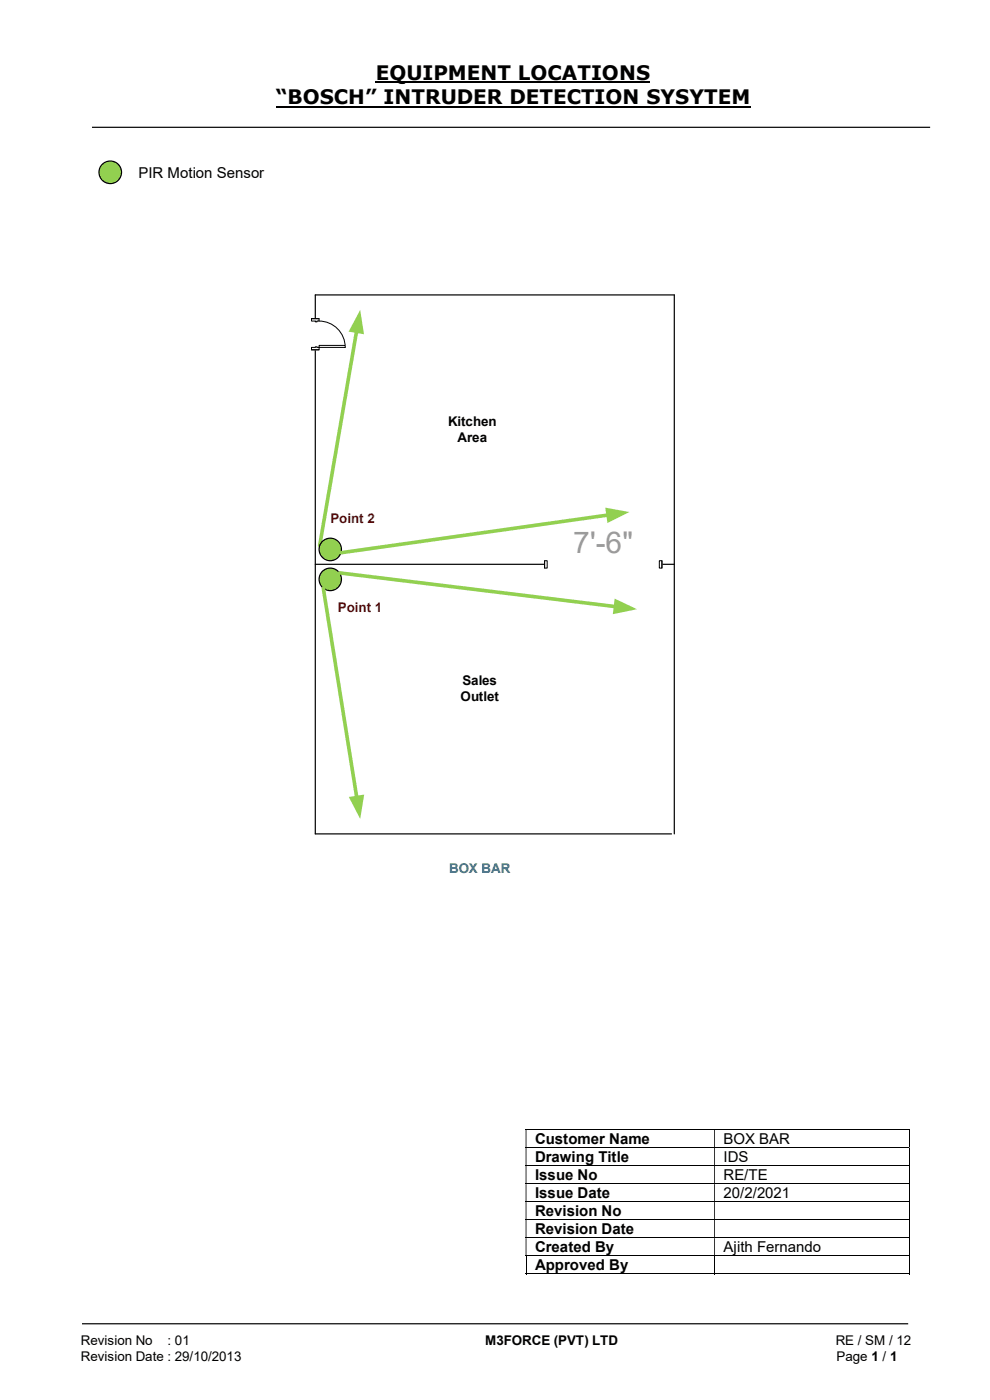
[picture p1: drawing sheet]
<svg xmlns="http://www.w3.org/2000/svg" width="210mm" height="297mm" viewBox="0 0 210 297" stroke-linecap="round" stroke-linejoin="round" font-family="sans-serif">
<path d="M79.7 17.5h58.2M58.5 22.6h100.7" fill="none" stroke="#000" stroke-width=".42"/>
<path d="M19.5 27h177.8M66.9 119.7h76.1M17.4 280.8h175.3" fill="none" stroke="#000" stroke-width=".25"/>
<g fill="none" stroke="#000" stroke-width=".21">
<path d="M111.5 239.6h81.3M192.9 239.7v3.7M111.5 243.5h81.3M111.5 247.3h81.3M111.5 251.1h81.3M111.5 254.9h81.3M111.5 258.7h81.3M192.9 243.5v3.7M192.9 247.4v3.6M192.9 251.2v3.6M192.9 255v3.7M192.9 258.8v3.7"/>
<path d="M111.5 262.6h81.3M111.5 266.4h81.3M111.5 270.3h40M111.6 266.5v3.8M151.6 266.5v3.8M151.7 270.3h41.1M192.9 262.7v3.6M192.9 266.5v3.8"/>
</g>
<g fill="#000">
<path d="M192.8 239.5h.2v.2h-.2zM111.5 239.7h.2v3.7h-.2zM151.5 239.7h.2v3.7h-.2z" fill-rule="evenodd"/>
<path d="M192.8 243.4h.2v.1h-.2zM111.5 243.5h.2v3.7h-.2zM151.5 243.5h.2v3.7h-.2z" fill-rule="evenodd"/>
<path d="M192.8 247.2h.2v.2h-.2zM111.5 247.4h.2v3.6h-.2zM151.5 247.4h.2v3.6h-.2z" fill-rule="evenodd"/>
<path d="M192.8 251h.2v.2h-.2zM111.5 251.2h.2v3.6h-.2zM151.5 251.2h.2v3.6h-.2z" fill-rule="evenodd"/>
<path d="M192.8 254.8h.2v.2h-.2zM111.5 255h.2v3.7h-.2zM151.5 255h.2v3.7h-.2z" fill-rule="evenodd"/>
<path d="M192.8 258.7h.2v.1h-.2zM111.5 258.8h.2v3.7h-.2zM151.5 258.8h.2v3.7h-.2z" fill-rule="evenodd"/>
<path d="M192.8 262.5h.2v.2h-.2zM111.5 262.7h.2v3.6h-.2zM151.5 262.7h.2v3.6h-.2z" fill-rule="evenodd"/>
</g>
<path d="M192.8 266.3h.2v.2h-.2zM192.8 270.2h.2v.1h-.2z" fill="#000"/>
<path d="M75.6 70.2l-7.8 45.5" fill="none" stroke="#92d050" stroke-width=".76"/>
<path d="M76.4 65.7l.8 5.2-3.2-.5z" fill="#92d050"/>
<path d="M142.5 176.9h-75.6v-114.3h76.1v114.3" fill="none" stroke="#000" stroke-width=".25"/>
<path d="M66 67.6h1.7v6.6h-1.7z" fill="#fff"/>
<path d="M66 67.6h1.7v6.6h-1.7z" fill="none" stroke="#fff" stroke-width=".21"/>
<path d="M66.1 73.7v.5h1.6v-.5zM66.1 67.6h1.6v.5h-1.6z" fill-rule="evenodd" fill="#fff"/>
<path d="M66.9 73.7h-.8v.5h1.6v-.5h-.4M66.9 68.1h-.8v-.5h1.6v.5h-.4" fill="none" stroke="#000" stroke-width=".21"/>
<path d="M66.9 73.6v.1h.4v-.1zM66.9 68.1h.4v.2h-.4z" fill-rule="evenodd" fill="#fff"/>
<path d="M66.1 74.2h1.6M66.1 67.6h1.6M66.9 73.7v-.1h.4v.1M66.9 68.1v.2h.4v-.2M67.7 68.1a5.6 5.6 0 0 1 5.5 5.6" fill="none" stroke="#000" stroke-width=".21"/>
<path d="M67.7 73.3h5.5v.4h-5.5z" fill="#fff"/>
<path d="M67.7 73.3h5.5v.4h-5.5z" fill="none" stroke="#000" stroke-width=".21"/>
<circle cx="70.1" cy="116.6" r="2.38" fill="#92d050"/>
<circle cx="70.1" cy="116.6" r="2.38" fill="none" stroke="#000" stroke-width=".25"/>
<circle cx="70.1" cy="122.9" r="2.38" fill="#92d050"/>
<circle cx="70.1" cy="122.9" r="2.38" fill="none" stroke="#000" stroke-width=".25"/>
<path d="M129 109.3l-56.7 8" fill="none" stroke="#92d050" stroke-width=".76"/>
<path d="M128.4 107.7l5.1 .9-4.6 2.4z" fill="#92d050"/>
<path d="M72 121.5l58.6 7.2" fill="none" stroke="#92d050" stroke-width=".76"/>
<path d="M130.4 127l4.7 2.2-5.1 1.1z" fill="#92d050"/>
<path d="M68.6 124.8l7.1 44.4" fill="none" stroke="#92d050" stroke-width=".76"/>
<path d="M74 169.1l3.3-.5-.9 5.1z" fill="#92d050"/>
<path d="M115.5 118.9h24.9v1.7h-24.9z" fill="#fff"/>
<path d="M115.5 118.9h24.9v1.7h-24.9z" fill="none" stroke="#fff" stroke-width=".21"/>
<path d="M139.9 119v1.5h.5v-1.5zM115.5 119h.6v1.5h-.6z" fill-rule="evenodd" fill="#fff"/>
<path d="M115.5 119h.6v1.5h-.6zM115.5 119v1.5M139.9 119h.5v1.5h-.5zM140.4 119v1.5" fill="none" stroke="#000" stroke-width=".21"/>
<circle cx="23.4" cy="36.6" r="2.39" fill="#92d050"/>
<circle cx="23.4" cy="36.6" r="2.39" fill="none" stroke="#000" stroke-width=".25"/>
<text font-size="6.3" fill="#9a9a9a" x="121.6" y="117.3">7'-6&quot;</text>
<g font-size="4.2">
<text x="79.7" y="17">EQUIPMENT LOCATIONS</text>
<text x="58.5" y="22.1">“BOSCH” INTRUDER DETECTION SYSYTEM</text>
</g>
<g font-size="3.2">
<text x="29.4" y="37.7">PIR Motion Sensor</text>
<text x="113.5" y="242.7">Customer Name</text>
<text x="153.5" y="242.7">BOX BAR</text>
<text x="113.5" y="246.5">Drawing Title</text>
<text x="113.5" y="250.3">Issue No</text>
<text x="153.5" y="246.5">IDS</text>
<text x="153.5" y="250.3">RE/TE</text>
<text x="113.5" y="254.2">Issue Date</text>
<text x="113.5" y="258">Revision No</text>
<text x="153.5" y="254.2">20/2/2021</text>
<text x="113.5" y="261.8">Revision Date</text>
<text x="113.5" y="265.6">Created By</text>
<text x="113.5" y="269.5">Approved By</text>
<text x="153.5" y="265.6">Ajith Fernando</text>
</g>
<g font-size="2.8">
<text x="95" y="90.3">Kitchen</text>
<text x="97.1" y="93.7">Area</text>
<text x="97.7" y="148.7">Outlet</text>
<text x="98.1" y="145.3">Sales</text>
<text x="17.1" y="285.4">Revision No</text>
<text x="35.5" y="285.4">: 01</text>
<text x="102.9" y="285.4">M3FORCE (PVT) LTD</text>
<text x="177.3" y="285.4">RE / SM / 12</text>
<text x="17.1" y="288.7">Revision Date : 29/10/2013</text>
<text x="177.5" y="288.7">Page 1 / 1</text>
</g>
<g font-size="2.8" fill="#c00000">
<text x="70.1" y="111">Point 2</text>
<text x="71.7" y="129.8">Point 1</text>
</g>
<text font-size="2.8" fill="#0070c0" x="95.3" y="185.1">BOX BAR</text>
</svg>
